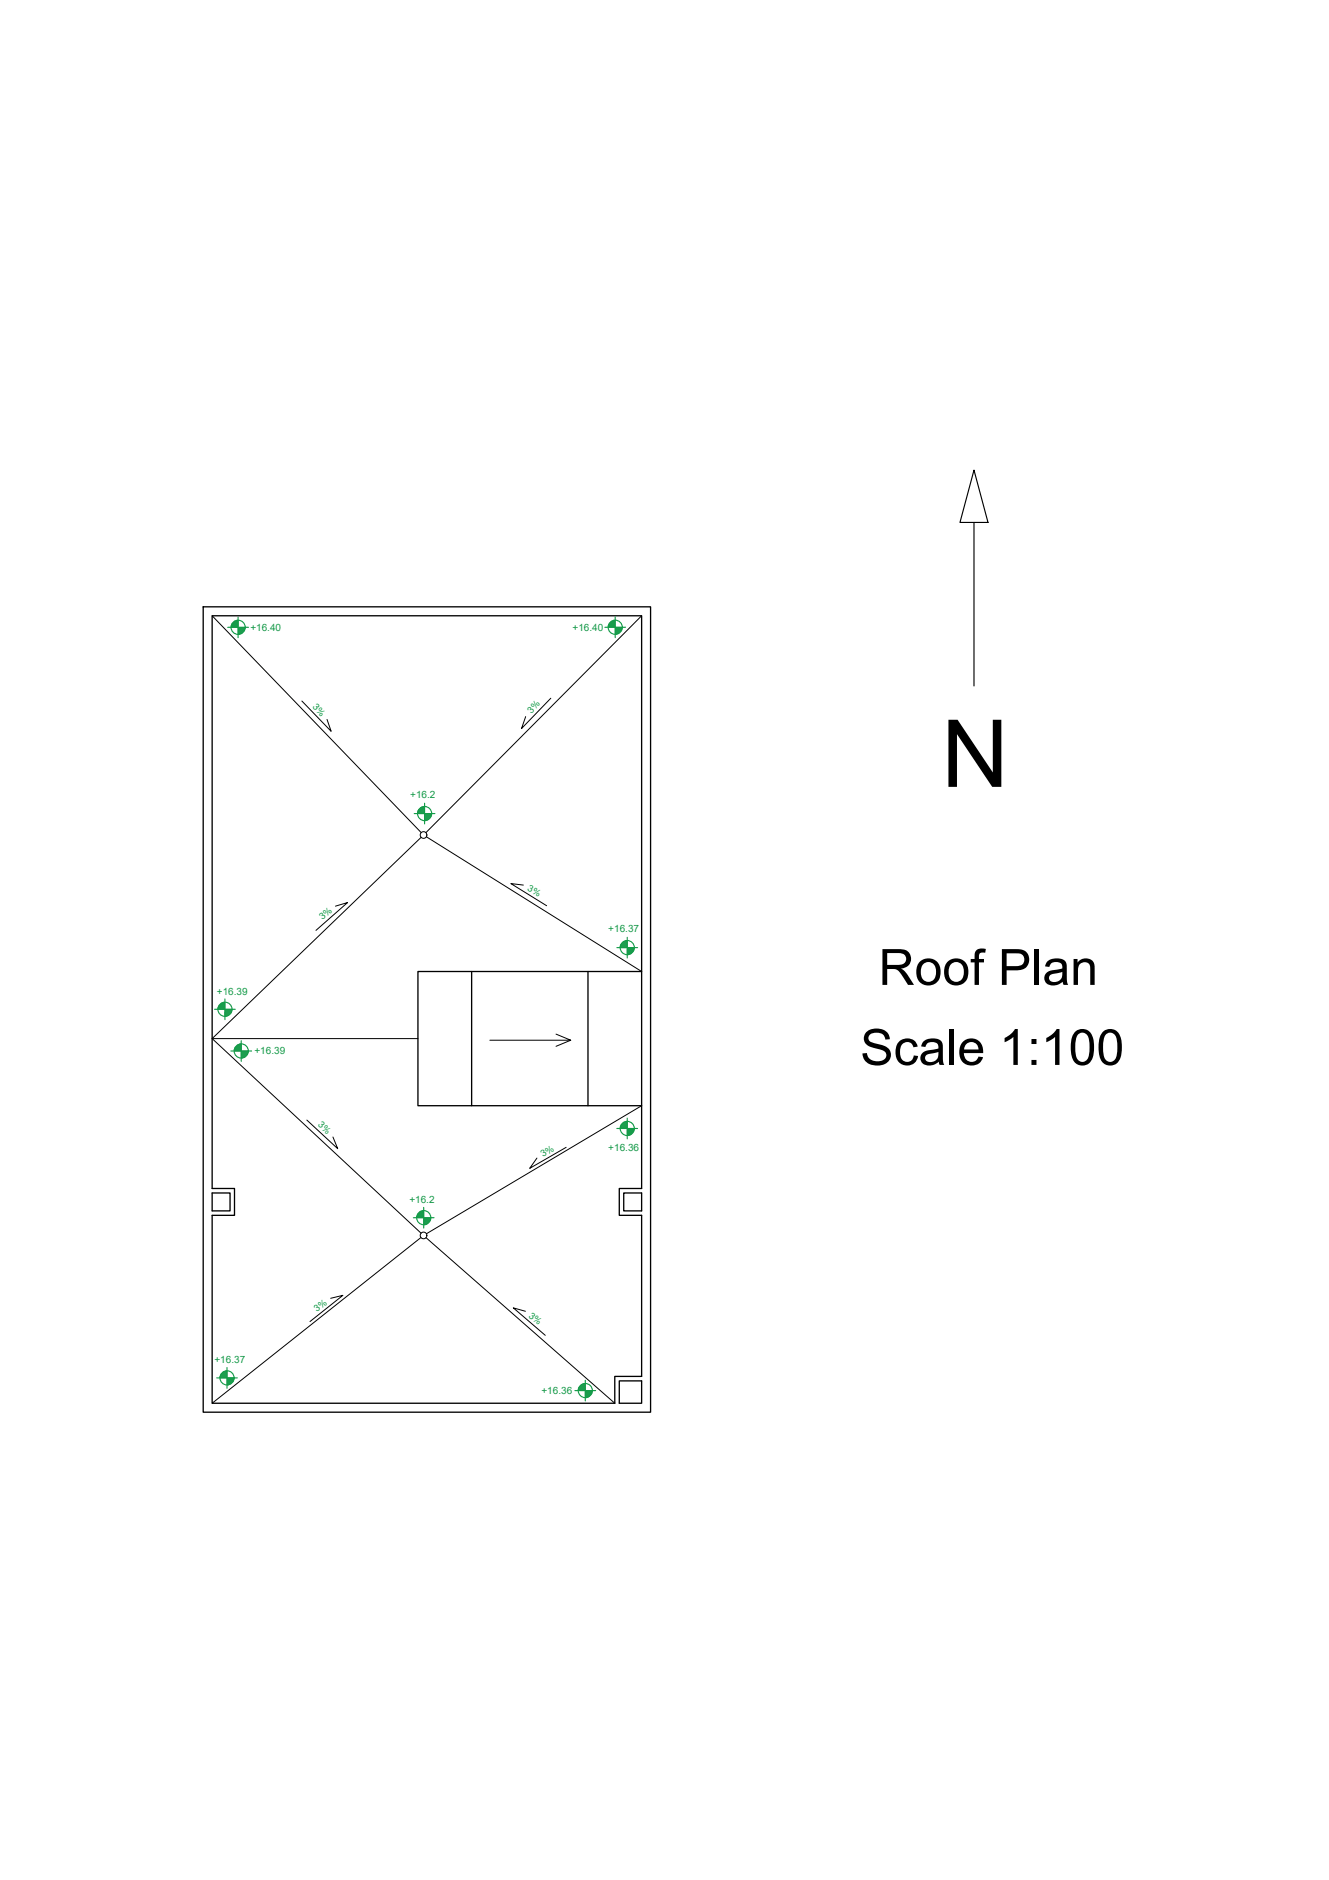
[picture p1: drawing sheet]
<svg xmlns="http://www.w3.org/2000/svg" width="297mm" height="420mm" viewBox="0 0 297 420" stroke-linecap="round" stroke-linejoin="round" font-family="sans-serif">
<!-- layer: 0 -->
<path d="M45.4 135.6h100v180h-100zM47.4 137.6h96v128h-5v6h5v36h-6v6h-90v-42h5v-6h-5zM105.4 217.1v30M131.4 217.1v30M143.4 217.1h-50v30h50M47.4 266.6h4v4h-4zM139.4 266.6h4v4h-4zM138.4 308.6h5v5h-5z" fill="none" stroke="#000" stroke-width=".3"/>
<g fill="none" stroke="#000" stroke-width=".22">
<path d="M47.4 137.6l46.7 48.5M143.4 137.6l-48.2 48.5M67.5 156.7l6.5 6.7-.9-2.6M123.1 156l-6.5 6.8 .9-2.6M94.1 187.1l-46.7 45M95.3 187l48.1 30.1M117 197.8l-2.8-.3 8 4.9M75 202.5l2.7-.8-7.1 6.2M47.4 232.1h46M47.4 232.1l46.7 43.5M124.3 231.1l3.3 1.4h-18.1M127.6 232.5l-3.3 1.3"/>
<path d="M68.6 250.3l6.9 6.4-1.1-2.6M126.5 256.4l-8.1 4.7 1.6-2.3M143.4 247.1l-48.1 28.6M94.1 276.6l-46.7 37M95.2 276.6l42.2 37M73.9 290.2l2.7-.7-7.3 5.9M117.4 293.1l-2.7-.8 7.2 6.1"/>
<circle cx="94.7" cy="186.6" r=".75"/>
<circle cx="94.7" cy="276.1" r=".75"/>
</g>
<path d="M217.7 105.1l3.1 11.7h-6.2zM217.7 116.8v36.5" fill="none" stroke="#000" stroke-width=".25"/>
<g fill="none" stroke="#139b48" stroke-width=".25">
<path d="M52.6 138.8l-.8 .8M52.9 138.7l-1.2 1.2M53.2 138.6l-1.6 1.5M53.2 138.8l-1.4 1.4M53.2 139l-1.2 1.2M53.2 139.2l-1 1M53.2 139.4l-.8 .8M53.2 139.6l-.5 .6M53.2 139.9l-.3 .3M53.2 137.9v4.6M136.9 138.8l-.8 .8M137.2 138.6l-1.2 1.3"/>
<path d="M137.4 138.6l-1.5 1.5M137.5 138.8l-1.4 1.4M137.5 139l-1.2 1.2M137.5 139.2l-1 1M137.5 139.4l-.8 .8M137.5 139.6l-.6 .6M137.5 139.9l-.3 .3M137.5 137.9v4.6M50.9 140.2h4.6M53.2 140.1l-.1 .1M53.3 140.2l-.1 .1M53.5 140.2l-.3 .3"/>
<path d="M53.8 140.2l-.6 .5M54 140.2l-.8 .8M54.2 140.2l-1 1M54.4 140.2l-1.2 1.2M54.6 140.2l-1.4 1.4M54.7 140.8l-.9 .9M54.8 140.5l-1.3 1.3M54.8 140.2l-1.5 1.6M135.2 140.2h4.6M137.5 140.1l-.1 .1M137.6 140.2l-.1 .1M137.8 140.2l-.3 .3"/>
<path d="M138 140.2l-.5 .5M138.3 140.2l-.8 .7M138.5 140.2l-1 1M138.7 140.2l-1.2 1.2M138.9 140.2l-1.4 1.4M139 140.8l-.9 .9M139.1 140.5l-1.3 1.2M139.1 140.2l-1.6 1.6M94.9 179.5v4.6M92.6 181.8h4.6M94.2 180.4l-.8 .8M94.6 180.3l-1.3 1.2"/>
<path d="M94.8 180.2l-1.5 1.6M94.9 180.4l-1.4 1.4M94.9 180.6l-1.2 1.2M94.9 180.8l-1 1M94.9 181.1l-.8 .7M94.9 181.3l-.6 .5M94.9 181.5l-.3 .3M94.9 181.7l-.1 .1M95 181.8l-.1 .1M95.2 181.8l-.3 .3M95.4 181.8l-.5 .6M95.6 181.8l-.7 .8"/>
<path d="M95.9 181.8l-1 1M96.1 181.8l-1.2 1.2M96.3 181.8l-1.4 1.4M96.4 182.4l-.9 .9M96.4 182.1l-1.2 1.3M96.5 181.9l-1.6 1.5M137.9 211.8h4.6M139.5 210.3l-.8 .8M139.9 210.2l-1.3 1.3M140.1 210.2l-1.5 1.5M140.2 210.4l-1.4 1.4M140.2 210.6l-1.2 1.2"/>
<path d="M140.2 210.8l-1 1M140.2 211l-.8 .8M140.2 211.2l-.6 .6M140.2 211.4l-.4 .4M140.2 211.7l-.1 .1M140.2 209.5v4.6M140.3 211.8l-.1 .1M140.5 211.8l-.3 .3M140.7 211.8l-.5 .5M140.9 211.8l-.7 .7M141.2 211.8l-1 .9M141.4 211.8l-1.2 1.2"/>
<path d="M141.6 211.8l-1.4 1.4M141.7 212.4l-.9 .9M141.7 212.1l-1.2 1.2M141.8 211.8l-1.6 1.6M48 225.6h4.6M49.6 224.1l-.8 .8M49.9 224l-1.2 1.2M50.2 224l-1.5 1.5M50.3 224.1l-1.5 1.5M50.3 224.4l-1.2 1.2M50.3 224.6l-1 1M50.3 224.8l-.8 .8"/>
<path d="M50.3 225l-.6 .6M50.3 225.2l-.4 .4M50.3 225.4l-.2 .2M50.3 223.2v4.7M50.4 225.6l-.1 .1M50.6 225.6l-.3 .3M50.8 225.6l-.5 .5M51 225.6l-.7 .7M51.2 225.6l-.9 .9M51.5 225.6l-1.2 1.2M51.6 234.9h4.6M51.7 225.6l-1.4 1.4"/>
<path d="M51.7 226.2l-.8 .8M51.8 225.9l-1.3 1.2M51.9 225.6l-1.6 1.6M53.3 233.4l-.8 .8M53.6 233.3l-1.2 1.3M53.8 233.3l-1.5 1.5M53.9 233.5l-1.4 1.4M53.9 233.7l-1.2 1.2M53.9 233.9l-1 1M53.9 234.1l-.8 .8M53.9 234.3l-.5 .6M53.9 234.6l-.3 .3"/>
<path d="M53.9 234.8l-.1 .1M53.9 232.6v4.6M54 234.9l-.1 .1M54.2 234.9l-.3 .3M54.4 234.9l-.5 .5M54.7 234.9l-.8 .7M54.9 234.9l-1 1M55.1 234.9l-1.2 1.2M55.3 234.9l-1.4 1.4M55.4 235.5l-.9 .9M55.5 235.2l-1.3 1.2M55.5 234.9l-1.5 1.6"/>
<path d="M137.9 252.2h4.6M139.5 250.8l-.8 .8M139.9 250.6l-1.3 1.3M140.1 250.6l-1.5 1.5M140.2 249.9v4.6M140.2 250.8l-1.4 1.4M140.2 251l-1.2 1.2M140.2 251.2l-1 1M140.2 251.4l-.8 .8M140.2 251.6l-.6 .6M140.2 251.9l-.4 .3M140.2 252.1l-.1 .1"/>
<path d="M140.3 252.2l-.1 .1M140.5 252.2l-.3 .3M140.7 252.2l-.5 .5M140.9 252.2l-.7 .7M141.2 252.2l-1 1M141.4 252.2l-1.2 1.2M141.6 252.2l-1.4 1.4M141.7 252.8l-.9 .9M141.7 252.5l-1.2 1.3M141.8 252.2l-1.6 1.6M92.4 272.1h4.6M94.1 270.7l-.8 .8"/>
<path d="M94.4 270.6l-1.2 1.2M94.6 270.6l-1.5 1.5M94.7 270.7l-1.4 1.4M94.7 270.9l-1.2 1.2M94.7 271.1l-1 1M94.7 271.4l-.8 .7M94.7 271.6l-.6 .5M94.7 271.8l-.3 .3M94.7 272l-.1 .1M94.7 269.8v4.7M94.8 272.1l-.1 .1M95 272.1l-.3 .4"/>
<path d="M95.2 272.1l-.5 .6M95.5 272.1l-.8 .8M95.7 272.1l-1 1M95.9 272.1l-1.2 1.2M96.1 272.1l-1.4 1.5M96.2 272.7l-.9 .9M96.3 272.4l-1.3 1.3M96.3 272.2l-1.6 1.5M48.4 307.9h4.7M50.1 306.5l-.8 .8M50.4 306.4l-1.2 1.2M50.7 306.4l-1.5 1.5"/>
<path d="M50.7 306.5l-1.4 1.4M50.7 306.7l-1.2 1.2M50.7 306.9l-1 1M50.7 307.2l-.7 .7M50.7 307.4l-.5 .5M50.7 307.6l-.3 .3M50.7 307.8l-.1 .1M50.7 305.6v4.7M50.8 307.9l-.1 .1M51 307.9l-.3 .4M51.3 307.9l-.6 .6M51.5 307.9l-.8 .8"/>
<path d="M51.7 307.9l-1 1M51.9 307.9l-1.2 1.2M52.1 307.9l-1.4 1.4M52.2 308.5l-.9 .9M52.3 308.2l-1.3 1.3M52.3 308l-1.5 1.5M128.5 310.8h4.6M130.2 309.3l-.8 .8M130.5 309.2l-1.2 1.3M130.7 309.2l-1.5 1.5M130.8 309.4l-1.4 1.4M130.8 309.6l-1.2 1.2"/>
<path d="M130.8 309.8l-1 1M130.8 310l-.8 .8M130.8 310.2l-.5 .6M130.8 310.4l-.3 .4M130.8 310.7l-.1 .1M130.8 308.5v4.6M130.9 310.8l-.1 .1M131.1 310.8l-.3 .3M131.3 310.8l-.5 .5M131.6 310.8l-.8 .7M131.8 310.8l-1 1M132 310.8l-1.2 1.2"/>
<path d="M132.2 310.8l-1.4 1.4M132.3 311.4l-.9 .9M132.4 311.1l-1.3 1.2M132.4 310.8l-1.5 1.6"/>
<circle cx="53.2" cy="140.2" r="1.58"/>
<circle cx="137.5" cy="140.2" r="1.58"/>
<circle cx="94.9" cy="181.8" r="1.58"/>
<circle cx="140.2" cy="211.8" r="1.58"/>
<circle cx="50.3" cy="225.6" r="1.58"/>
<circle cx="53.9" cy="234.9" r="1.58"/>
<circle cx="140.2" cy="252.2" r="1.58"/>
<circle cx="94.7" cy="272.1" r="1.58"/>
<circle cx="50.7" cy="307.9" r="1.58"/>
<circle cx="130.8" cy="310.8" r="1.58"/>
</g>
<text font-size="21" x="210.4" y="175.9">N</text>
<g font-size="11.2">
<text x="196.4" y="220.1">Roof Plan</text>
<text x="192.3" y="238">Scale 1:100</text>
</g>
<g font-size="2.2" fill="#139b48">
<text x="56" y="141">+16.40</text>
<text x="128" y="141">+16.40</text>
<text x="91.7" y="178.4">+16.2</text>
<text x="136" y="208.4">+16.37</text>
<text x="48.5" y="222.4">+16.39</text>
<text x="56.9" y="235.6">+16.39</text>
<text x="136" y="257.2">+16.36</text>
<text x="91.5" y="268.8">+16.2</text>
<text x="47.9" y="304.6">+16.37</text>
<text x="121" y="311.5">+16.36</text>
</g>
<g font-size="2.1" fill="#139b48">
<text x="69.8" y="158" transform="rotate(48 69.8 158)">3%</text>
<text x="118.8" y="159.6" transform="rotate(-48 118.8 159.6)">3%</text>
<text x="117.8" y="199" transform="rotate(30 117.8 199)">3%</text>
<text x="72.1" y="205.7" transform="rotate(-39 72.1 205.7)">3%</text>
<text x="70.9" y="251.5" transform="rotate(45 70.9 251.5)">3%</text>
<text x="121.4" y="258.7" transform="rotate(-32 121.4 258.7)">3%</text>
<text x="70.8" y="293.2" transform="rotate(-36 70.8 293.2)">3%</text>
<text x="118.1" y="294.4" transform="rotate(38 118.1 294.4)">3%</text>
</g>
</svg>
